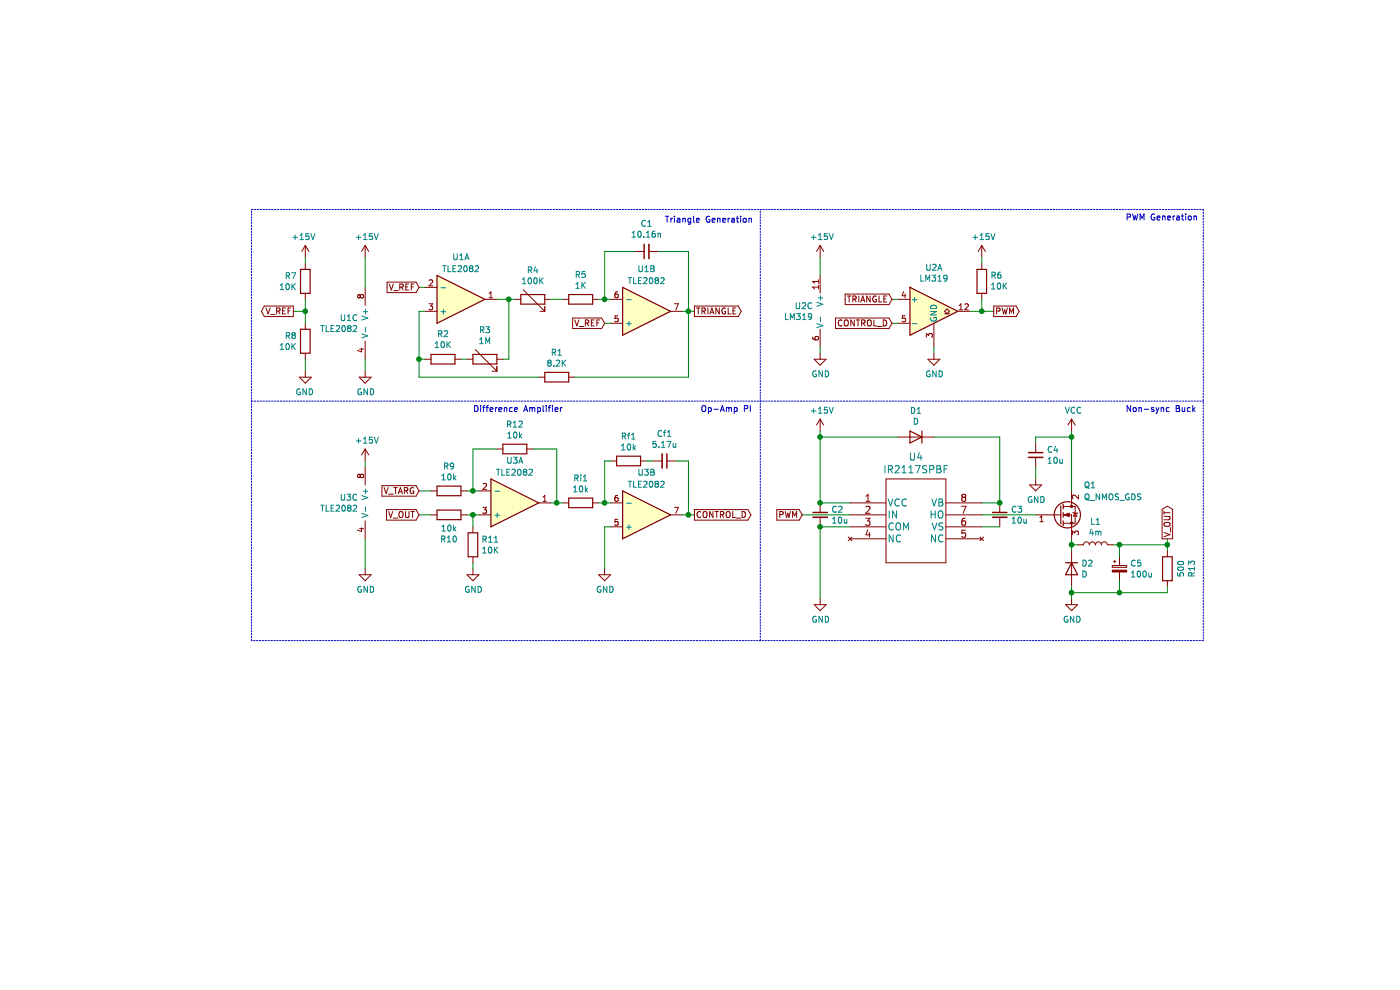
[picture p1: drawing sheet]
EESchema Schematic File Version 4
EELAYER 30 0
EELAYER END
$Descr A4 11693 8268
encoding utf-8
Sheet 1 1
Title ""
Date ""
Rev ""
Comp ""
Comment1 ""
Comment2 ""
Comment3 ""
Comment4 ""
$EndDescr
$Comp
L Device:R R8
U 1 1
P 2550 2850
F 0 "R8" H 2620 2896 50  0000 L CNN
F 1 "10K" H 2620 2805 50  0000 L CNN
F 2 "Resistor_SMD:R_0805_2012Metric" V 2480 2850 50  0001 C CNN
F 3 "~" H 2550 2850 50  0001 C CNN
	1    2550 2850
	-1   0    0    -1  
$EndComp
$Comp
L Device:R R6
U 1 1
P 8200 2350
F 0 "R6" H 8130 2304 50  0000 R CNN
F 1 "10K" H 8130 2395 50  0000 R CNN
F 2 "Resistor_SMD:R_0805_2012Metric" V 8130 2350 50  0001 C CNN
F 3 "~" H 8200 2350 50  0001 C CNN
	1    8200 2350
	-1   0    0    1   
$EndComp
$Comp
L Device:Opamp_Dual U1
U 2 1
P 5400 2600
F 0 "U1" H 5400 2250 50  0000 C CNN
F 1 "TLE2082" H 5400 2350 50  0000 C CNN
F 2 "Package_DIP:DIP-8_W7.62mm" H 5400 2600 50  0001 C CNN
F 3 "~" H 5400 2600 50  0001 C CNN
	2    5400 2600
	1    0    0    1   
$EndComp
$Comp
L Comparator:LM319 U2
U 1 1
P 7800 2600
F 0 "U2" H 7800 2967 50  0000 C CNN
F 1 "LM319" H 7800 2876 50  0000 C CNN
F 2 "Package_DIP:DIP-14_W7.62mm" H 7800 2600 50  0001 C CNN
F 3 "http://www.ti.com/lit/ds/symlink/lm319-n.pdf" H 7800 2600 50  0001 C CNN
	1    7800 2600
	1    0    0    -1  
$EndComp
Wire Wire Line
	3500 3150 3500 3000
Wire Wire Line
	3550 3000 3500 3000
Connection ~ 3500 3000
Wire Wire Line
	3500 3000 3500 2600
$Comp
L Device:R R2
U 1 1
P 3700 3000
F 0 "R2" V 3907 3000 50  0000 C CNN
F 1 "10K" V 3816 3000 50  0000 C CNN
F 2 "Resistor_SMD:R_0805_2012Metric" V 3630 3000 50  0001 C CNN
F 3 "~" H 3700 3000 50  0001 C CNN
	1    3700 3000
	0    -1   -1   0   
$EndComp
Wire Wire Line
	3900 3000 3850 3000
Wire Wire Line
	4200 3000 4250 3000
$Comp
L Device:R_Variable R4
U 1 1
P 4450 2500
F 0 "R4" V 4205 2500 50  0000 C CNN
F 1 "100K" V 4296 2500 50  0000 C CNN
F 2 "Resistor_SMD:R_0805_2012Metric" V 4380 2500 50  0001 C CNN
F 3 "~" H 4450 2500 50  0001 C CNN
	1    4450 2500
	0    1    1    0   
$EndComp
$Comp
L Device:R_Variable R3
U 1 1
P 4050 3000
F 0 "R3" V 3805 3000 50  0000 C CNN
F 1 "1M" V 3896 3000 50  0000 C CNN
F 2 "Resistor_SMD:R_0805_2012Metric" V 3980 3000 50  0001 C CNN
F 3 "~" H 4050 3000 50  0001 C CNN
	1    4050 3000
	0    1    1    0   
$EndComp
Wire Wire Line
	4250 2500 4250 3000
Wire Wire Line
	4250 2500 4300 2500
Connection ~ 4250 2500
Wire Wire Line
	5750 3150 4800 3150
Wire Wire Line
	5750 2600 5750 3150
Wire Wire Line
	7450 2500 7500 2500
Wire Wire Line
	8100 2600 8200 2600
Connection ~ 5750 2600
Wire Wire Line
	5050 2500 5100 2500
Connection ~ 5050 2500
Wire Wire Line
	5050 2700 5100 2700
Text GLabel 5050 2700 0    50   Input ~ 0
V_REF
Wire Wire Line
	5700 2600 5750 2600
Text GLabel 7450 2700 0    50   Input ~ 0
CONTROL_D
Wire Wire Line
	7450 2700 7500 2700
Wire Wire Line
	7800 2950 7800 2900
Wire Wire Line
	6850 2900 6850 2950
$Comp
L power:GND #PWR0108
U 1 1
P 6850 2950
F 0 "#PWR0108" H 6850 2700 50  0001 C CNN
F 1 "GND" H 6855 2777 50  0000 C CNN
F 2 "" H 6850 2950 50  0001 C CNN
F 3 "" H 6850 2950 50  0001 C CNN
	1    6850 2950
	1    0    0    -1  
$EndComp
Wire Wire Line
	3500 2400 3550 2400
Text GLabel 3500 2400 0    50   Input ~ 0
V_REF
Wire Wire Line
	3500 2600 3550 2600
Wire Wire Line
	4500 3150 3500 3150
Text GLabel 8300 2600 2    50   Output ~ 0
PWM
Wire Wire Line
	8200 2200 8200 2150
Wire Wire Line
	8200 2600 8300 2600
Connection ~ 8200 2600
Wire Wire Line
	8200 2600 8200 2500
Wire Wire Line
	5750 2100 5750 2600
Wire Wire Line
	5050 2500 5050 2100
Wire Wire Line
	5000 2500 5050 2500
Wire Wire Line
	4600 2500 4700 2500
Wire Wire Line
	4150 2500 4250 2500
$Comp
L Device:R R5
U 1 1
P 4850 2500
F 0 "R5" V 4643 2500 50  0000 C CNN
F 1 "1K" V 4734 2500 50  0000 C CNN
F 2 "Resistor_SMD:R_0805_2012Metric" V 4780 2500 50  0001 C CNN
F 3 "~" H 4850 2500 50  0001 C CNN
	1    4850 2500
	0    1    1    0   
$EndComp
$Comp
L Device:Opamp_Dual U1
U 1 1
P 3850 2500
F 0 "U1" H 3850 2150 50  0000 C CNN
F 1 "TLE2082" H 3850 2250 50  0000 C CNN
F 2 "Package_DIP:DIP-8_W7.62mm" H 3850 2500 50  0001 C CNN
F 3 "~" H 3850 2500 50  0001 C CNN
	1    3850 2500
	1    0    0    1   
$EndComp
$Comp
L Device:R R1
U 1 1
P 4650 3150
F 0 "R1" V 4443 3150 50  0000 C CNN
F 1 "8.2K" V 4534 3150 50  0000 C CNN
F 2 "Resistor_SMD:R_0805_2012Metric" V 4580 3150 50  0001 C CNN
F 3 "~" H 4650 3150 50  0001 C CNN
	1    4650 3150
	0    1    1    0   
$EndComp
$Comp
L Comparator:LM319 U2
U 3 1
P 6750 2600
F 0 "U2" H 6708 2646 50  0000 L CNN
F 1 "LM319" H 6708 2555 50  0000 L CNN
F 2 "Package_DIP:DIP-14_W7.62mm" H 6750 2600 50  0001 C CNN
F 3 "http://www.ti.com/lit/ds/symlink/lm319-n.pdf" H 6750 2600 50  0001 C CNN
	3    6750 2600
	-1   0    0    -1  
$EndComp
Text GLabel 2450 2600 0    50   Output ~ 0
V_REF
Wire Wire Line
	2550 2600 2550 2700
Connection ~ 2550 2600
Wire Wire Line
	2550 2600 2450 2600
Wire Wire Line
	2550 2500 2550 2600
Wire Wire Line
	2550 3000 2550 3100
Wire Wire Line
	2550 2150 2550 2200
$Comp
L Device:R R7
U 1 1
P 2550 2350
F 0 "R7" H 2620 2396 50  0000 L CNN
F 1 "10K" H 2620 2305 50  0000 L CNN
F 2 "Resistor_SMD:R_0805_2012Metric" V 2480 2350 50  0001 C CNN
F 3 "~" H 2550 2350 50  0001 C CNN
	1    2550 2350
	-1   0    0    -1  
$EndComp
$Comp
L power:GND #PWR0103
U 1 1
P 7800 2950
F 0 "#PWR0103" H 7800 2700 50  0001 C CNN
F 1 "GND" H 7805 2777 50  0000 C CNN
F 2 "" H 7800 2950 50  0001 C CNN
F 3 "" H 7800 2950 50  0001 C CNN
	1    7800 2950
	1    0    0    -1  
$EndComp
$Comp
L power:GND #PWR0102
U 1 1
P 2550 3100
F 0 "#PWR0102" H 2550 2850 50  0001 C CNN
F 1 "GND" H 2555 2927 50  0000 C CNN
F 2 "" H 2550 3100 50  0001 C CNN
F 3 "" H 2550 3100 50  0001 C CNN
	1    2550 3100
	-1   0    0    -1  
$EndComp
Wire Wire Line
	6850 2150 6850 2300
Text GLabel 7450 2500 0    50   Input ~ 0
TRIANGLE
Text GLabel 5800 2600 2    50   Output ~ 0
TRIANGLE
Wire Wire Line
	5800 2600 5750 2600
$Comp
L IR2117SPBF:IR2117SPBF U4
U 1 1
P 7100 4200
F 0 "U4" H 7650 4587 60  0000 C CNN
F 1 "IR2117SPBF" H 7650 4481 60  0000 C CNN
F 2 "SOIC8_INF" H 7650 4440 60  0001 C CNN
F 3 "" H 7100 4200 60  0000 C CNN
	1    7100 4200
	1    0    0    -1  
$EndComp
$Comp
L Device:D D1
U 1 1
P 7650 3650
F 0 "D1" H 7650 3433 50  0000 C CNN
F 1 "D" H 7650 3524 50  0000 C CNN
F 2 "" H 7650 3650 50  0001 C CNN
F 3 "~" H 7650 3650 50  0001 C CNN
	1    7650 3650
	-1   0    0    1   
$EndComp
$Comp
L Device:C_Small C2
U 1 1
P 6850 4300
F 0 "C2" H 6942 4346 50  0000 L CNN
F 1 "10u" H 6942 4255 50  0000 L CNN
F 2 "" H 6850 4300 50  0001 C CNN
F 3 "~" H 6850 4300 50  0001 C CNN
	1    6850 4300
	1    0    0    -1  
$EndComp
$Comp
L power:GND #PWR010
U 1 1
P 6850 5000
F 0 "#PWR010" H 6850 4750 50  0001 C CNN
F 1 "GND" H 6855 4827 50  0000 C CNN
F 2 "" H 6850 5000 50  0001 C CNN
F 3 "" H 6850 5000 50  0001 C CNN
	1    6850 5000
	1    0    0    -1  
$EndComp
$Comp
L Device:C_Small C4
U 1 1
P 8650 3800
F 0 "C4" H 8742 3846 50  0000 L CNN
F 1 "10u" H 8742 3755 50  0000 L CNN
F 2 "" H 8650 3800 50  0001 C CNN
F 3 "~" H 8650 3800 50  0001 C CNN
	1    8650 3800
	1    0    0    -1  
$EndComp
$Comp
L power:+15V #PWR05
U 1 1
P 6850 2150
F 0 "#PWR05" H 6850 2000 50  0001 C CNN
F 1 "+15V" H 6865 2323 50  0000 C CNN
F 2 "" H 6850 2150 50  0001 C CNN
F 3 "" H 6850 2150 50  0001 C CNN
	1    6850 2150
	1    0    0    -1  
$EndComp
$Comp
L power:+15V #PWR07
U 1 1
P 8200 2150
F 0 "#PWR07" H 8200 2000 50  0001 C CNN
F 1 "+15V" H 8215 2323 50  0000 C CNN
F 2 "" H 8200 2150 50  0001 C CNN
F 3 "" H 8200 2150 50  0001 C CNN
	1    8200 2150
	1    0    0    -1  
$EndComp
$Comp
L power:+15V #PWR01
U 1 1
P 2550 2150
F 0 "#PWR01" H 2550 2000 50  0001 C CNN
F 1 "+15V" H 2565 2323 50  0000 C CNN
F 2 "" H 2550 2150 50  0001 C CNN
F 3 "" H 2550 2150 50  0001 C CNN
	1    2550 2150
	-1   0    0    -1  
$EndComp
$Comp
L power:+15V #PWR09
U 1 1
P 6850 3600
F 0 "#PWR09" H 6850 3450 50  0001 C CNN
F 1 "+15V" H 6865 3773 50  0000 C CNN
F 2 "" H 6850 3600 50  0001 C CNN
F 3 "" H 6850 3600 50  0001 C CNN
	1    6850 3600
	1    0    0    -1  
$EndComp
$Comp
L power:GND #PWR013
U 1 1
P 8950 5000
F 0 "#PWR013" H 8950 4750 50  0001 C CNN
F 1 "GND" H 8955 4827 50  0000 C CNN
F 2 "" H 8950 5000 50  0001 C CNN
F 3 "" H 8950 5000 50  0001 C CNN
	1    8950 5000
	1    0    0    -1  
$EndComp
$Comp
L Device:L L1
U 1 1
P 9150 4550
F 0 "L1" V 9340 4550 50  0000 C CNN
F 1 "4m" V 9249 4550 50  0000 C CNN
F 2 "" H 9150 4550 50  0001 C CNN
F 3 "~" H 9150 4550 50  0001 C CNN
	1    9150 4550
	0    1    -1   0   
$EndComp
$Comp
L Device:C_Polarized_Small C5
U 1 1
P 9350 4750
F 0 "C5" H 9438 4796 50  0000 L CNN
F 1 "100u" H 9438 4705 50  0000 L CNN
F 2 "" H 9350 4750 50  0001 C CNN
F 3 "~" H 9350 4750 50  0001 C CNN
	1    9350 4750
	1    0    0    -1  
$EndComp
$Comp
L Device:R R13
U 1 1
P 9750 4750
F 0 "R13" V 9543 4750 50  0000 C CNN
F 1 "500" V 9634 4750 50  0000 C CNN
F 2 "Resistor_SMD:R_0805_2012Metric" V 9680 4750 50  0001 C CNN
F 3 "~" H 9750 4750 50  0001 C CNN
	1    9750 4750
	-1   0    0    1   
$EndComp
$Comp
L Device:C_Small C1
U 1 1
P 5400 2100
F 0 "C1" V 5629 2100 50  0000 C CNN
F 1 "10.16n" V 5538 2100 50  0000 C CNN
F 2 "" H 5400 2100 50  0001 C CNN
F 3 "~" H 5400 2100 50  0001 C CNN
	1    5400 2100
	0    -1   -1   0   
$EndComp
Wire Wire Line
	5050 2100 5300 2100
Wire Wire Line
	5500 2100 5750 2100
Text GLabel 6700 4300 0    50   Input ~ 0
PWM
$Comp
L Device:C_Small C3
U 1 1
P 8350 4300
F 0 "C3" H 8442 4346 50  0000 L CNN
F 1 "10u" H 8442 4255 50  0000 L CNN
F 2 "" H 8350 4300 50  0001 C CNN
F 3 "~" H 8350 4300 50  0001 C CNN
	1    8350 4300
	1    0    0    -1  
$EndComp
Wire Wire Line
	7800 3650 8350 3650
Wire Wire Line
	8350 3650 8350 4200
Wire Wire Line
	8200 4200 8350 4200
Connection ~ 8350 4200
Wire Wire Line
	8200 4400 8350 4400
$Comp
L Device:Q_NMOS_GDS Q1
U 1 1
P 8850 4300
F 0 "Q1" H 9050 4550 50  0000 L CNN
F 1 "Q_NMOS_GDS" H 9050 4450 50  0000 L CNN
F 2 "" H 9050 4400 50  0001 C CNN
F 3 "~" H 8850 4300 50  0001 C CNN
	1    8850 4300
	1    0    0    -1  
$EndComp
Wire Wire Line
	8200 4300 8650 4300
$Comp
L power:GND #PWR011
U 1 1
P 8650 4000
F 0 "#PWR011" H 8650 3750 50  0001 C CNN
F 1 "GND" H 8655 3827 50  0000 C CNN
F 2 "" H 8650 4000 50  0001 C CNN
F 3 "" H 8650 4000 50  0001 C CNN
	1    8650 4000
	1    0    0    -1  
$EndComp
Wire Wire Line
	6700 4300 7100 4300
Wire Wire Line
	6850 4400 7100 4400
Wire Wire Line
	7100 4200 6850 4200
Wire Wire Line
	6850 3600 6850 3650
Connection ~ 6850 4200
Wire Wire Line
	6850 5000 6850 4400
Connection ~ 6850 4400
Wire Wire Line
	7500 3650 6850 3650
Connection ~ 6850 3650
Wire Wire Line
	6850 3650 6850 4200
$Comp
L power:VCC #PWR012
U 1 1
P 8950 3600
F 0 "#PWR012" H 8950 3450 50  0001 C CNN
F 1 "VCC" H 8965 3773 50  0000 C CNN
F 2 "" H 8950 3600 50  0001 C CNN
F 3 "" H 8950 3600 50  0001 C CNN
	1    8950 3600
	1    0    0    -1  
$EndComp
Wire Wire Line
	8650 4000 8650 3900
Wire Wire Line
	8650 3700 8650 3650
Wire Wire Line
	8650 3650 8950 3650
Wire Wire Line
	8950 3650 8950 3600
Wire Wire Line
	8950 3650 8950 4100
Connection ~ 8950 3650
Wire Wire Line
	8950 4500 8950 4550
Wire Wire Line
	9000 4550 8950 4550
Connection ~ 8950 4550
Wire Wire Line
	8950 4550 8950 4600
Wire Wire Line
	9300 4550 9350 4550
Wire Wire Line
	9350 4550 9350 4650
Wire Wire Line
	8950 4900 8950 4950
Wire Wire Line
	8950 4950 9350 4950
Wire Wire Line
	9350 4950 9350 4850
Connection ~ 8950 4950
Wire Wire Line
	8950 4950 8950 5000
Wire Wire Line
	9350 4950 9750 4950
Wire Wire Line
	9750 4950 9750 4900
Connection ~ 9350 4950
Wire Wire Line
	9750 4600 9750 4550
Wire Wire Line
	9750 4550 9350 4550
Connection ~ 9350 4550
$Comp
L Device:D D2
U 1 1
P 8950 4750
F 0 "D2" V 8904 4830 50  0000 L CNN
F 1 "D" V 8995 4830 50  0000 L CNN
F 2 "" H 8950 4750 50  0001 C CNN
F 3 "~" H 8950 4750 50  0001 C CNN
	1    8950 4750
	0    1    1    0   
$EndComp
Text GLabel 9750 4500 1    50   Output ~ 0
V_OUT
$Comp
L Device:Opamp_Dual U3
U 1 1
P 4300 4200
F 0 "U3" H 4300 3850 50  0000 C CNN
F 1 "TLE2082" H 4300 3950 50  0000 C CNN
F 2 "Package_DIP:DIP-8_W7.62mm" H 4300 4200 50  0001 C CNN
F 3 "~" H 4300 4200 50  0001 C CNN
	1    4300 4200
	1    0    0    1   
$EndComp
$Comp
L Device:Opamp_Dual U3
U 2 1
P 5400 4300
F 0 "U3" H 5400 3950 50  0000 C CNN
F 1 "TLE2082" H 5400 4050 50  0000 C CNN
F 2 "Package_DIP:DIP-8_W7.62mm" H 5400 4300 50  0001 C CNN
F 3 "~" H 5400 4300 50  0001 C CNN
	2    5400 4300
	1    0    0    1   
$EndComp
Wire Wire Line
	3050 4500 3050 4750
$Comp
L power:GND #PWR04
U 1 1
P 3050 4750
F 0 "#PWR04" H 3050 4500 50  0001 C CNN
F 1 "GND" H 3055 4577 50  0000 C CNN
F 2 "" H 3050 4750 50  0001 C CNN
F 3 "" H 3050 4750 50  0001 C CNN
	1    3050 4750
	1    0    0    -1  
$EndComp
Wire Wire Line
	3050 3850 3050 3900
$Comp
L power:+15V #PWR03
U 1 1
P 3050 3850
F 0 "#PWR03" H 3050 3700 50  0001 C CNN
F 1 "+15V" H 3065 4023 50  0000 C CNN
F 2 "" H 3050 3850 50  0001 C CNN
F 3 "" H 3050 3850 50  0001 C CNN
	1    3050 3850
	1    0    0    -1  
$EndComp
$Comp
L Device:R R12
U 1 1
P 4300 3750
F 0 "R12" V 4093 3750 50  0000 C CNN
F 1 "10k" V 4184 3750 50  0000 C CNN
F 2 "Resistor_SMD:R_0805_2012Metric" V 4230 3750 50  0001 C CNN
F 3 "~" H 4300 3750 50  0001 C CNN
	1    4300 3750
	0    1    1    0   
$EndComp
$Comp
L Device:R R9
U 1 1
P 3750 4100
F 0 "R9" V 3543 4100 50  0000 C CNN
F 1 "10k" V 3634 4100 50  0000 C CNN
F 2 "Resistor_SMD:R_0805_2012Metric" V 3680 4100 50  0001 C CNN
F 3 "~" H 3750 4100 50  0001 C CNN
	1    3750 4100
	0    1    1    0   
$EndComp
$Comp
L Device:R R10
U 1 1
P 3750 4300
F 0 "R10" V 3543 4300 50  0000 C CNN
F 1 "10k" V 3634 4300 50  0000 C CNN
F 2 "Resistor_SMD:R_0805_2012Metric" V 3680 4300 50  0001 C CNN
F 3 "~" H 3750 4300 50  0001 C CNN
	1    3750 4300
	0    -1   -1   0   
$EndComp
$Comp
L Device:R R11
U 1 1
P 3950 4550
F 0 "R11" H 4020 4596 50  0000 L CNN
F 1 "10K" H 4020 4505 50  0000 L CNN
F 2 "Resistor_SMD:R_0805_2012Metric" V 3880 4550 50  0001 C CNN
F 3 "~" H 3950 4550 50  0001 C CNN
	1    3950 4550
	1    0    0    -1  
$EndComp
$Comp
L power:GND #PWR06
U 1 1
P 3950 4750
F 0 "#PWR06" H 3950 4500 50  0001 C CNN
F 1 "GND" H 3955 4577 50  0000 C CNN
F 2 "" H 3950 4750 50  0001 C CNN
F 3 "" H 3950 4750 50  0001 C CNN
	1    3950 4750
	1    0    0    -1  
$EndComp
$Comp
L power:GND #PWR08
U 1 1
P 5050 4750
F 0 "#PWR08" H 5050 4500 50  0001 C CNN
F 1 "GND" H 5055 4577 50  0000 C CNN
F 2 "" H 5050 4750 50  0001 C CNN
F 3 "" H 5050 4750 50  0001 C CNN
	1    5050 4750
	1    0    0    -1  
$EndComp
$Comp
L Device:R Ri1
U 1 1
P 4850 4200
F 0 "Ri1" V 4643 4200 50  0000 C CNN
F 1 "10k" V 4734 4200 50  0000 C CNN
F 2 "Resistor_SMD:R_0805_2012Metric" V 4780 4200 50  0001 C CNN
F 3 "~" H 4850 4200 50  0001 C CNN
	1    4850 4200
	0    1    1    0   
$EndComp
$Comp
L Device:R Rf1
U 1 1
P 5250 3850
F 0 "Rf1" V 5043 3850 50  0000 C CNN
F 1 "10k" V 5134 3850 50  0000 C CNN
F 2 "Resistor_SMD:R_0805_2012Metric" V 5180 3850 50  0001 C CNN
F 3 "~" H 5250 3850 50  0001 C CNN
	1    5250 3850
	0    1    1    0   
$EndComp
$Comp
L Device:C_Small Cf1
U 1 1
P 5550 3850
F 0 "Cf1" V 5321 3850 50  0000 C CNN
F 1 "5.17u" V 5412 3850 50  0000 C CNN
F 2 "" H 5550 3850 50  0001 C CNN
F 3 "~" H 5550 3850 50  0001 C CNN
	1    5550 3850
	0    1    1    0   
$EndComp
Text GLabel 5800 4300 2    50   Output ~ 0
CONTROL_D
Text GLabel 3500 4300 0    50   Input ~ 0
V_OUT
Text GLabel 3500 4100 0    50   Input ~ 0
V_TARG
Wire Wire Line
	3900 4300 3950 4300
Wire Wire Line
	3950 4400 3950 4300
Connection ~ 3950 4300
Wire Wire Line
	3950 4300 4000 4300
Wire Wire Line
	3950 4700 3950 4750
Wire Wire Line
	3900 4100 3950 4100
Wire Wire Line
	3600 4300 3500 4300
Wire Wire Line
	3600 4100 3500 4100
Wire Wire Line
	3950 4100 3950 3750
Wire Wire Line
	3950 3750 4150 3750
Connection ~ 3950 4100
Wire Wire Line
	3950 4100 4000 4100
Wire Wire Line
	4450 3750 4650 3750
Wire Wire Line
	4650 3750 4650 4200
Wire Wire Line
	4650 4200 4600 4200
Wire Wire Line
	4650 4200 4700 4200
Connection ~ 4650 4200
Wire Wire Line
	5000 4200 5050 4200
Wire Wire Line
	5050 4200 5050 3850
Wire Wire Line
	5050 3850 5100 3850
Connection ~ 5050 4200
Wire Wire Line
	5050 4200 5100 4200
Wire Wire Line
	5400 3850 5450 3850
Wire Wire Line
	5700 4300 5750 4300
Wire Wire Line
	5750 4300 5750 3850
Wire Wire Line
	5750 3850 5650 3850
Wire Wire Line
	5800 4300 5750 4300
Connection ~ 5750 4300
Wire Wire Line
	5050 4750 5050 4400
Wire Wire Line
	5050 4400 5100 4400
$Comp
L Device:Opamp_Dual U3
U 3 1
P 2950 4200
F 0 "U3" H 2908 4246 50  0000 L CNN
F 1 "TLE2082" H 2908 4155 50  0000 L CNN
F 2 "Package_DIP:DIP-8_W7.62mm" H 2950 4200 50  0001 C CNN
F 3 "~" H 2950 4200 50  0001 C CNN
	3    2950 4200
	-1   0    0    -1  
$EndComp
$Comp
L power:+15V #PWR02
U 1 1
P 3050 2150
F 0 "#PWR02" H 3050 2000 50  0001 C CNN
F 1 "+15V" H 3065 2323 50  0000 C CNN
F 2 "" H 3050 2150 50  0001 C CNN
F 3 "" H 3050 2150 50  0001 C CNN
	1    3050 2150
	1    0    0    -1  
$EndComp
Wire Wire Line
	3050 2150 3050 2400
$Comp
L power:GND #PWR0107
U 1 1
P 3050 3100
F 0 "#PWR0107" H 3050 2850 50  0001 C CNN
F 1 "GND" H 3055 2927 50  0000 C CNN
F 2 "" H 3050 3100 50  0001 C CNN
F 3 "" H 3050 3100 50  0001 C CNN
	1    3050 3100
	1    0    0    -1  
$EndComp
Wire Wire Line
	3050 3000 3050 3100
$Comp
L Device:Opamp_Dual U1
U 3 1
P 2950 2700
F 0 "U1" H 2908 2746 50  0000 L CNN
F 1 "TLE2082" H 2908 2655 50  0000 L CNN
F 2 "Package_DIP:DIP-8_W7.62mm" H 2950 2700 50  0001 C CNN
F 3 "~" H 2950 2700 50  0001 C CNN
	3    2950 2700
	-1   0    0    -1  
$EndComp
Wire Wire Line
	9750 4550 9750 4500
Connection ~ 9750 4550
Text Notes 5550 1950 0    50   ~ 0
Triangle Generation\n\n
Text Notes 5850 3450 0    50   ~ 0
Op-Amp PI\n
Text Notes 3950 3450 0    50   ~ 0
Difference Amplifier\n
Text Notes 9400 1850 0    50   ~ 0
PWM Generation\n
Text Notes 9400 3450 0    50   ~ 0
Non-sync Buck\n
Wire Notes Line
	2100 1750 10050 1750
Wire Notes Line
	10050 1750 10050 5350
Wire Notes Line
	10050 5350 2100 5350
Wire Notes Line
	2100 5350 2100 1750
Wire Notes Line
	2100 3350 10050 3350
Wire Notes Line
	6350 5350 6350 1750
$EndSCHEMATC
